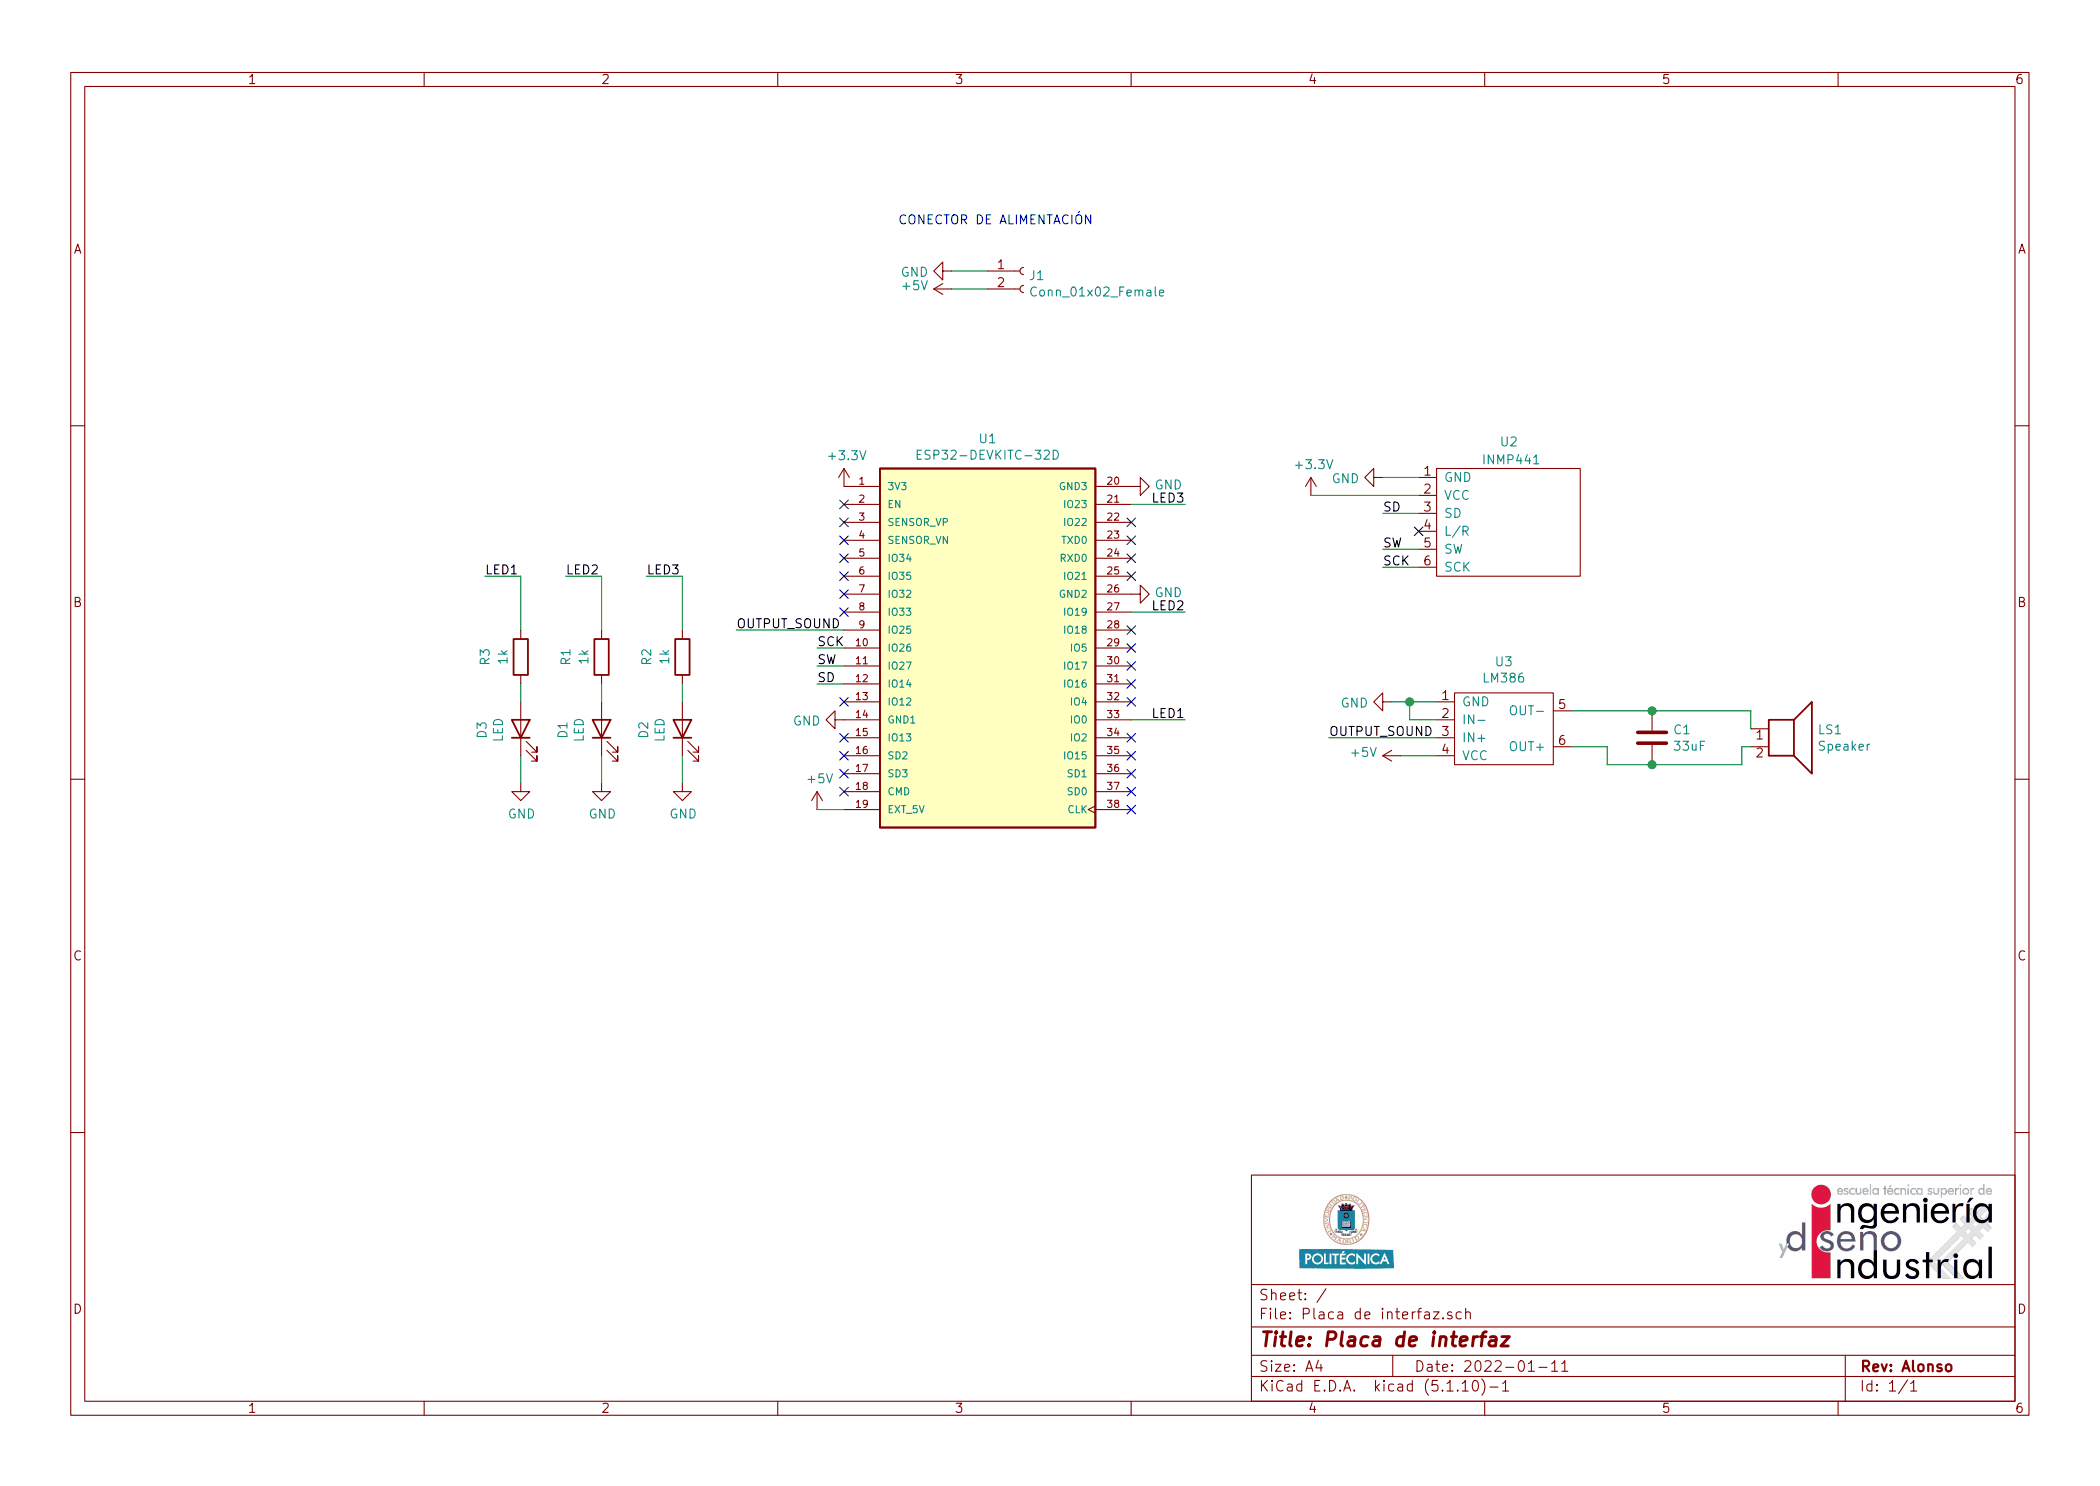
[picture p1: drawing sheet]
EESchema Schematic File Version 4
EELAYER 30 0
EELAYER END
$Descr A4 11693 8268
encoding utf-8
Sheet 1 1
Title "Placa de interfaz"
Date "2022-01-11"
Rev "Alonso"
Comp ""
Comment1 ""
Comment2 ""
Comment3 ""
Comment4 ""
$EndDescr
$Comp
L ESP32:ESP32-DEVKITC-32D U1
U 1 1
P 5500 3600
F 0 "U1" H 5500 4767 50  0000 C CNN
F 1 "ESP32-DEVKITC-32D" H 5500 4676 50  0000 C CNN
F 2 "ESP32:MODULE_ESP32-DEVKITC-32D" H 5500 3600 50  0001 L BNN
F 3 "" H 5500 3600 50  0001 L BNN
F 4 "Espressif Systems" H 5500 3600 50  0001 L BNN "MANUFACTURER"
F 5 "4" H 5500 3600 50  0001 L BNN "PARTREV"
	1    5500 3600
	1    0    0    -1  
$EndComp
$Comp
L inmp441:INMP441 U2
U 1 1
P 8400 2900
F 0 "U2" H 8350 3350 50  0000 L CNN
F 1 "INMP441" H 8250 3250 50  0000 L CNN
F 2 "ESP32:INMP441" H 8400 2900 50  0001 C CNN
F 3 "" H 8400 2900 50  0001 C CNN
	1    8400 2900
	1    0    0    -1  
$EndComp
$Comp
L Device:LED D2
U 1 1
P 3800 4050
F 0 "D2" H 3793 4267 50  0000 C CNN
F 1 "LED" H 3793 4176 50  0000 C CNN
F 2 "LED_THT:LED_D3.0mm_IRGrey" H 3800 4050 50  0001 C CNN
F 3 "~" H 3800 4050 50  0001 C CNN
	1    3800 4050
	0    -1   -1   0   
$EndComp
$Comp
L Device:LED D1
U 1 1
P 3350 4050
F 0 "D1" H 3343 4267 50  0000 C CNN
F 1 "LED" H 3343 4176 50  0000 C CNN
F 2 "LED_THT:LED_D3.0mm_IRGrey" H 3350 4050 50  0001 C CNN
F 3 "~" H 3350 4050 50  0001 C CNN
	1    3350 4050
	0    -1   -1   0   
$EndComp
$Comp
L Connector:Conn_01x02_Female J1
U 1 1
P 5700 1500
F 0 "J1" H 5728 1476 50  0000 L CNN
F 1 "Conn_01x02_Female" H 5728 1385 50  0000 L CNN
F 2 "TerminalBlock_Phoenix:TerminalBlock_Phoenix_MKDS-1,5-2_1x02_P5.00mm_Horizontal" H 5700 1500 50  0001 C CNN
F 3 "~" H 5700 1500 50  0001 C CNN
	1    5700 1500
	1    0    0    -1  
$EndComp
$Comp
L ESP32:LM386 U3
U 1 1
P 8300 4050
F 0 "U3" H 8375 4425 50  0000 C CNN
F 1 "LM386" H 8375 4334 50  0000 C CNN
F 2 "ESP32:lm386_amplifier" H 8300 4050 50  0001 C CNN
F 3 "" H 8300 4050 50  0001 C CNN
	1    8300 4050
	1    0    0    -1  
$EndComp
NoConn ~ 7900 2950
$Comp
L Device:R R2
U 1 1
P 3800 3650
F 0 "R2" V 3600 3650 50  0000 C CNN
F 1 "1k" V 3700 3650 50  0000 C CNN
F 2 "Resistor_SMD:R_0805_2012Metric_Pad1.20x1.40mm_HandSolder" V 3730 3650 50  0001 C CNN
F 3 "~" H 3800 3650 50  0001 C CNN
	1    3800 3650
	1    0    0    -1  
$EndComp
$Comp
L Device:R R1
U 1 1
P 3350 3650
F 0 "R1" V 3150 3650 50  0000 C CNN
F 1 "1k" V 3250 3650 50  0000 C CNN
F 2 "Resistor_SMD:R_0805_2012Metric_Pad1.20x1.40mm_HandSolder" V 3280 3650 50  0001 C CNN
F 3 "~" H 3350 3650 50  0001 C CNN
	1    3350 3650
	1    0    0    -1  
$EndComp
$Comp
L Device:R R3
U 1 1
P 2900 3650
F 0 "R3" V 2700 3650 50  0000 C CNN
F 1 "1k" V 2800 3650 50  0000 C CNN
F 2 "Resistor_SMD:R_0805_2012Metric_Pad1.20x1.40mm_HandSolder" V 2830 3650 50  0001 C CNN
F 3 "~" H 2900 3650 50  0001 C CNN
	1    2900 3650
	1    0    0    -1  
$EndComp
$Comp
L Device:LED D3
U 1 1
P 2900 4050
F 0 "D3" H 2893 4267 50  0000 C CNN
F 1 "LED" H 2893 4176 50  0000 C CNN
F 2 "LED_THT:LED_D3.0mm_IRGrey" H 2900 4050 50  0001 C CNN
F 3 "~" H 2900 4050 50  0001 C CNN
	1    2900 4050
	0    -1   -1   0   
$EndComp
$Comp
L power:GND #PWR0101
U 1 1
P 2900 4350
F 0 "#PWR0101" H 2900 4100 50  0001 C CNN
F 1 "GND" H 2905 4177 50  0000 C CNN
F 2 "" H 2900 4350 50  0001 C CNN
F 3 "" H 2900 4350 50  0001 C CNN
	1    2900 4350
	1    0    0    -1  
$EndComp
Wire Wire Line
	2900 3900 2900 3800
$Comp
L power:GND #PWR0102
U 1 1
P 3800 4350
F 0 "#PWR0102" H 3800 4100 50  0001 C CNN
F 1 "GND" H 3805 4177 50  0000 C CNN
F 2 "" H 3800 4350 50  0001 C CNN
F 3 "" H 3800 4350 50  0001 C CNN
	1    3800 4350
	1    0    0    -1  
$EndComp
$Comp
L power:GND #PWR0103
U 1 1
P 3350 4350
F 0 "#PWR0103" H 3350 4100 50  0001 C CNN
F 1 "GND" H 3355 4177 50  0000 C CNN
F 2 "" H 3350 4350 50  0001 C CNN
F 3 "" H 3350 4350 50  0001 C CNN
	1    3350 4350
	1    0    0    -1  
$EndComp
$Comp
L power:GND #PWR0104
U 1 1
P 4700 4000
F 0 "#PWR0104" H 4700 3750 50  0001 C CNN
F 1 "GND" V 4705 3872 50  0000 R CNN
F 2 "" H 4700 4000 50  0001 C CNN
F 3 "" H 4700 4000 50  0001 C CNN
	1    4700 4000
	0    1    1    0   
$EndComp
$Comp
L power:GND #PWR0105
U 1 1
P 6300 3300
F 0 "#PWR0105" H 6300 3050 50  0001 C CNN
F 1 "GND" V 6305 3172 50  0000 R CNN
F 2 "" H 6300 3300 50  0001 C CNN
F 3 "" H 6300 3300 50  0001 C CNN
	1    6300 3300
	0    -1   -1   0   
$EndComp
$Comp
L power:GND #PWR0106
U 1 1
P 6300 2700
F 0 "#PWR0106" H 6300 2450 50  0001 C CNN
F 1 "GND" V 6305 2572 50  0000 R CNN
F 2 "" H 6300 2700 50  0001 C CNN
F 3 "" H 6300 2700 50  0001 C CNN
	1    6300 2700
	0    -1   -1   0   
$EndComp
Wire Wire Line
	3350 4350 3350 4200
Wire Wire Line
	3350 3900 3350 3800
Wire Wire Line
	3800 4350 3800 4200
Wire Wire Line
	3800 3900 3800 3800
$Comp
L Device:Speaker LS1
U 1 1
P 9950 4050
F 0 "LS1" H 10120 4046 50  0000 L CNN
F 1 "Speaker" H 10120 3955 50  0000 L CNN
F 2 "" H 9950 3850 50  0001 C CNN
F 3 "~" H 9940 4000 50  0001 C CNN
	1    9950 4050
	1    0    0    -1  
$EndComp
Text Label 4550 3700 0    50   ~ 0
SW
Text Label 4550 3600 0    50   ~ 0
SCK
Wire Wire Line
	4700 3600 4550 3600
Wire Wire Line
	4700 3700 4550 3700
Text Label 7700 3050 0    50   ~ 0
SW
Text Label 7700 3150 0    50   ~ 0
SCK
Wire Wire Line
	7700 3150 7900 3150
Wire Wire Line
	7900 3050 7700 3050
$Comp
L power:GND #PWR0107
U 1 1
P 7700 2650
F 0 "#PWR0107" H 7700 2400 50  0001 C CNN
F 1 "GND" V 7705 2522 50  0000 R CNN
F 2 "" H 7700 2650 50  0001 C CNN
F 3 "" H 7700 2650 50  0001 C CNN
	1    7700 2650
	0    1    1    0   
$EndComp
Wire Wire Line
	7900 2650 7700 2650
$Comp
L power:+3.3V #PWR0108
U 1 1
P 7300 2750
F 0 "#PWR0108" H 7300 2600 50  0001 C CNN
F 1 "+3.3V" H 7315 2923 50  0000 C CNN
F 2 "" H 7300 2750 50  0001 C CNN
F 3 "" H 7300 2750 50  0001 C CNN
	1    7300 2750
	1    0    0    -1  
$EndComp
Wire Wire Line
	7300 2750 7900 2750
$Comp
L power:+3.3V #PWR0109
U 1 1
P 4700 2700
F 0 "#PWR0109" H 4700 2550 50  0001 C CNN
F 1 "+3.3V" H 4715 2873 50  0000 C CNN
F 2 "" H 4700 2700 50  0001 C CNN
F 3 "" H 4700 2700 50  0001 C CNN
	1    4700 2700
	1    0    0    -1  
$EndComp
$Comp
L power:+5V #PWR0110
U 1 1
P 4550 4500
F 0 "#PWR0110" H 4550 4350 50  0001 C CNN
F 1 "+5V" H 4565 4673 50  0000 C CNN
F 2 "" H 4550 4500 50  0001 C CNN
F 3 "" H 4550 4500 50  0001 C CNN
	1    4550 4500
	1    0    0    -1  
$EndComp
Wire Wire Line
	4550 4500 4700 4500
$Comp
L power:+5V #PWR0111
U 1 1
P 5300 1600
F 0 "#PWR0111" H 5300 1450 50  0001 C CNN
F 1 "+5V" V 5315 1728 50  0000 L CNN
F 2 "" H 5300 1600 50  0001 C CNN
F 3 "" H 5300 1600 50  0001 C CNN
	1    5300 1600
	0    -1   -1   0   
$EndComp
$Comp
L power:GND #PWR0112
U 1 1
P 5300 1500
F 0 "#PWR0112" H 5300 1250 50  0001 C CNN
F 1 "GND" V 5305 1372 50  0000 R CNN
F 2 "" H 5300 1500 50  0001 C CNN
F 3 "" H 5300 1500 50  0001 C CNN
	1    5300 1500
	0    1    1    0   
$EndComp
Wire Wire Line
	5300 1500 5500 1500
Wire Wire Line
	5500 1600 5300 1600
Text Label 7700 2850 0    50   ~ 0
SD
Wire Wire Line
	7700 2850 7900 2850
Text Label 4100 3500 0    50   ~ 0
OUTPUT_SOUND
Wire Wire Line
	4100 3500 4700 3500
Text Label 7400 4100 0    50   ~ 0
OUTPUT_SOUND
Wire Wire Line
	7400 4100 8000 4100
$Comp
L power:+5V #PWR0114
U 1 1
P 7800 4200
F 0 "#PWR0114" H 7800 4050 50  0001 C CNN
F 1 "+5V" V 7815 4328 50  0000 L CNN
F 2 "" H 7800 4200 50  0001 C CNN
F 3 "" H 7800 4200 50  0001 C CNN
	1    7800 4200
	0    -1   -1   0   
$EndComp
Wire Wire Line
	7800 4200 8000 4200
$Comp
L power:GND #PWR0115
U 1 1
P 7750 3900
F 0 "#PWR0115" H 7750 3650 50  0001 C CNN
F 1 "GND" V 7755 3772 50  0000 R CNN
F 2 "" H 7750 3900 50  0001 C CNN
F 3 "" H 7750 3900 50  0001 C CNN
	1    7750 3900
	0    1    1    0   
$EndComp
Wire Wire Line
	7750 3900 7850 3900
Wire Wire Line
	8000 4000 7850 4000
Wire Wire Line
	7850 4000 7850 3900
Connection ~ 7850 3900
Wire Wire Line
	7850 3900 8000 3900
Text Notes 5000 1250 0    50   ~ 0
CONECTOR DE ALIMENTACIÓN
NoConn ~ 4700 2800
NoConn ~ 4700 2900
NoConn ~ 4700 3000
NoConn ~ 4700 3100
NoConn ~ 6300 2900
NoConn ~ 6300 3000
NoConn ~ 6300 3100
NoConn ~ 6300 3200
NoConn ~ 6300 3500
NoConn ~ 6300 3600
NoConn ~ 6300 3700
NoConn ~ 6300 3800
NoConn ~ 6300 3900
NoConn ~ 6300 4300
NoConn ~ 6300 4400
NoConn ~ 6300 4500
NoConn ~ 4700 4400
NoConn ~ 4700 4300
NoConn ~ 4700 4200
NoConn ~ 4700 4100
NoConn ~ 4700 3400
NoConn ~ 4700 3300
Text Label 6600 2800 2    50   ~ 0
LED3
Text Label 3150 3200 0    50   ~ 0
LED2
Text Label 3600 3200 0    50   ~ 0
LED3
Wire Wire Line
	3350 3500 3350 3200
Wire Wire Line
	3800 3500 3800 3200
Wire Wire Line
	2900 4200 2900 4350
Wire Wire Line
	3600 3200 3800 3200
Wire Wire Line
	3150 3200 3350 3200
Wire Wire Line
	6300 2800 6600 2800
Wire Wire Line
	6600 3400 6300 3400
Text Label 6600 3400 2    50   ~ 0
LED2
Wire Wire Line
	4550 3800 4700 3800
Text Label 4550 3800 0    50   ~ 0
SD
NoConn ~ 4700 3200
Text Label 2700 3200 0    50   ~ 0
LED1
Wire Wire Line
	2900 3500 2900 3200
Wire Wire Line
	2700 3200 2900 3200
Wire Wire Line
	6600 4000 6300 4000
Text Label 6600 4000 2    50   ~ 0
LED1
NoConn ~ 4700 3900
NoConn ~ 6300 4200
NoConn ~ 6300 4100
$Comp
L Device:C C1
U 1 1
P 9200 4100
F 0 "C1" H 9315 4146 50  0000 L CNN
F 1 "33uF" H 9315 4055 50  0000 L CNN
F 2 "" H 9238 3950 50  0001 C CNN
F 3 "~" H 9200 4100 50  0001 C CNN
	1    9200 4100
	1    0    0    -1  
$EndComp
Wire Wire Line
	8750 3950 9200 3950
Wire Wire Line
	9200 3950 9750 3950
Wire Wire Line
	9750 3950 9750 4050
Connection ~ 9200 3950
Wire Wire Line
	8750 4150 8950 4150
Wire Wire Line
	8950 4150 8950 4250
Wire Wire Line
	8950 4250 9200 4250
Wire Wire Line
	9200 4250 9700 4250
Wire Wire Line
	9700 4250 9700 4150
Wire Wire Line
	9700 4150 9750 4150
Connection ~ 9200 4250
$EndSCHEMATC
